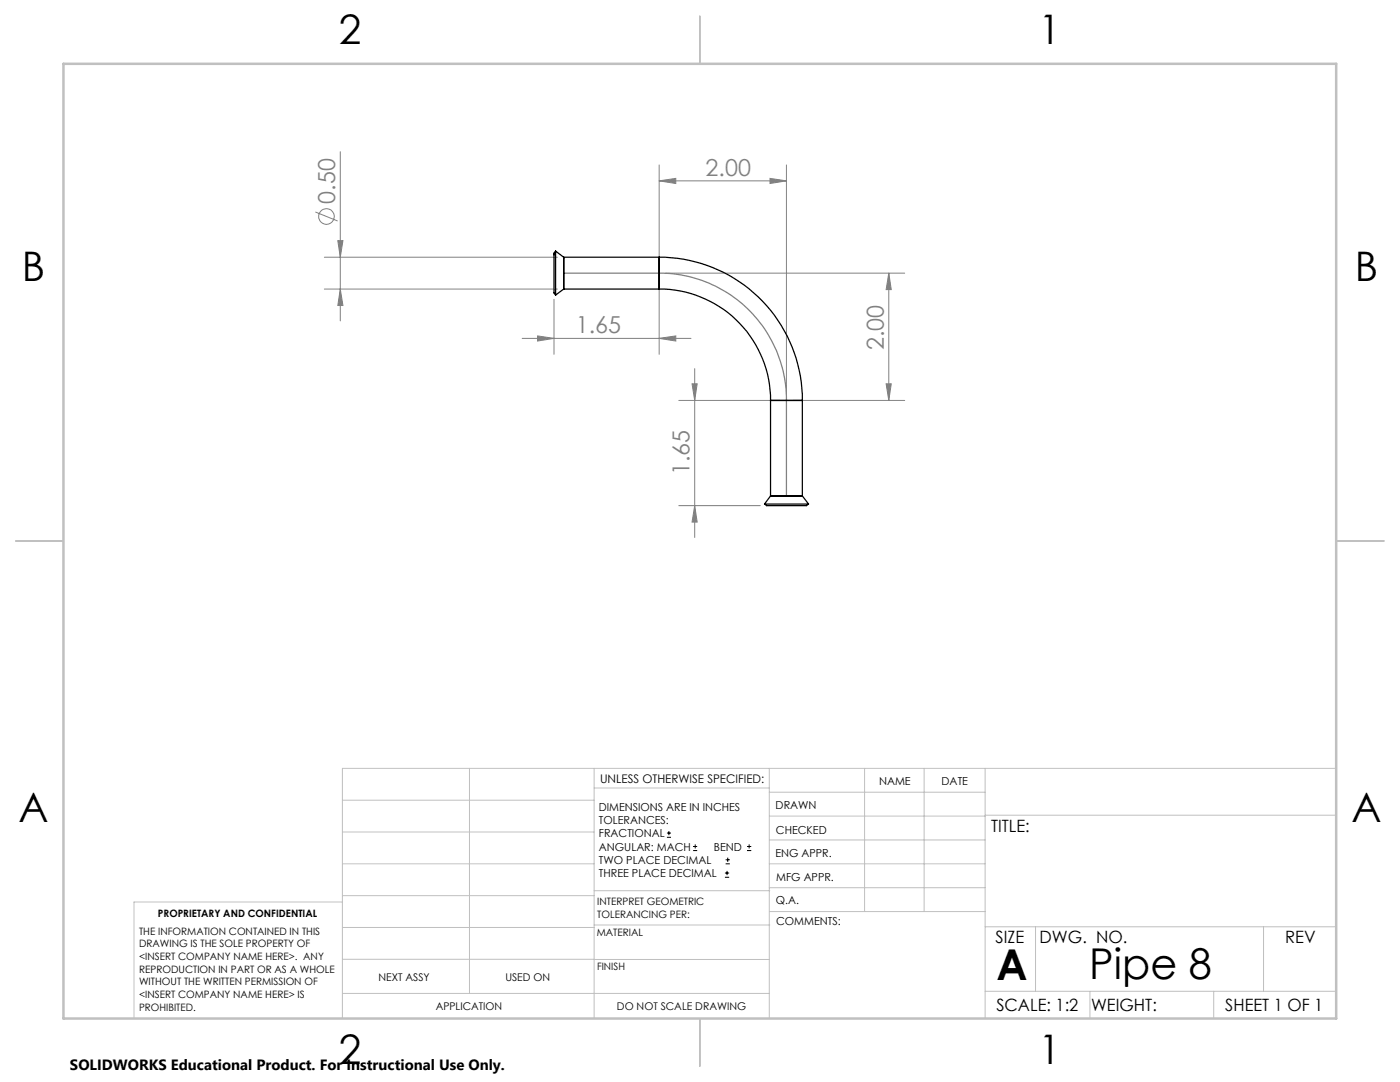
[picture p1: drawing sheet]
<svg xmlns="http://www.w3.org/2000/svg" width="279mm" height="216mm" viewBox="0 0 279 216" stroke-linecap="round" stroke-linejoin="round" font-family="sans-serif">
<g fill="none" stroke="#808080" stroke-width=".2">
<path d="M67.9 30.3v33.7M131.6 36.1l3.3-.5v1zM131.6 32.9v20.3M131.6 36.1h25.4M153.7 35.6l3.3 .5-3.3 .5zM157 32.9v45.7M62.9 42.3l4.5 1.8M64.7 51.3h46.5M64.7 57.7h46.5M67.4 48h1l-.5 3.3zM67.9 57.7l.5 3.3h-1zM110.6 59.7v11"/>
<path d="M131.6 55.8v14.9M132.8 54.5h47.8M177.4 54.5l.5 3.3h-1.1zM177.4 54.5v25.4M104.2 67.5h33.7M107.3 67l3.3 .5-3.3 .6zM131.6 67.5l3.3-.5v1.1zM135.5 79.9h20.2M138.1 76.6h1l-.5 3.3zM138.6 73.6v33.6M158.2 79.9h22.4M176.8 76.6h1.1l-.5 3.3z"/>
<path d="M135.5 100.9h16.2M138.6 100.9l.5 3.3h-1z"/>
<circle cx="65.1" cy="43.2" r="1.55"/>
</g>
<g fill="none" stroke="#000" stroke-width=".2">
<path d="M133.1 167.1h.8M133.1 166.2h.8M133.5 165.8v.9M138.3 169.7h.8M138.3 168.9h.8M138.7 168.5v.8M144.7 175h.8M144.7 174.2h.8M144.8 172.4h.9M144.8 171.6h.9M145.1 173.8v.8M145.2 171.1v.9"/>
<path d="M149.1 169.7h.8M149.1 168.9h.8M149.5 168.5v.8"/>
</g>
<path d="M112.5 54.5h19.1a25.3 25.3 0 0 1 25.4 25.4v19.1" fill="none" stroke="#808080" stroke-width=".25"/>
<g fill="none" stroke="#c0c0c0" stroke-width=".2">
<path d="M68.3 159.7h50.3M93.7 153.3v44.9M118.6 153.3v49.9M118.6 157.2h34.9M153.5 153.3v49.9M153.5 158.1h43.1M172.5 153.3v28.6M184.4 153.3v28.6M196.6 153.3v49.9M266.7 153.3h-198.4v49.9M68.3 178.7h50.3M68.3 172.4h50.3"/>
<path d="M68.3 166h50.3M68.3 180h-41.6v23.2M118.6 177.7h35M153.5 167.6h43.1M153.5 162.8h43.1M153.5 172.4h43.1M153.5 177.1h43.1M196.6 162.7h70.1M68.3 198.2h85.2M68.3 191.4l85.2 .1M68.3 185.1h50.3M118.6 184.6h35"/>
<path d="M153.6 181.9h43M196.6 197.8h70.1M196.6 184.9h70.1M206.7 184.9v12.9M217.5 197.8v5.4M242.2 197.8v5.4M252.2 184.9v12.9"/>
</g>
<path d="M139.7 3.2v9.5M3.1 107.9h9.6M266.7 107.9h9.5M139.7 203.2v9.6" fill="none" stroke="#c0c0c0" stroke-width=".25"/>
<path d="M12.7 12.7h254v190.5h-254z" fill="none" stroke="#c0c0c0" stroke-width=".5"/>
<g fill="#808080">
<path d="M131.6 36.1l3.3-.5v1zM153.7 35.6l3.3 .5-3.3 .5z"/>
<path d="M107.3 67l3.3 .5-3.3 .6zM131.6 67.5l3.3-.5v1.1z"/>
<path d="M67.4 48h1l-.5 3.3zM67.9 57.7l.5 3.3h-1zM177.4 54.5l.5 3.3h-1.1zM176.8 76.6h1.1l-.5 3.3zM138.1 76.6h1l-.5 3.3zM138.6 100.9l.5 3.3h-1z"/>
</g>
<g fill="none" stroke="#000" stroke-width=".25">
<path d="M110.9 50.1v8.8M110.9 50.1a2.72 2.72 0 0 0-.3 2.1v5.1a1.93 1.93 0 0 0 .3 1.6M110.9 50.1l1.6 1.2M112.5 51.3v6.4M112.5 57.7h19.1M112.5 51.3h19.1M112.5 57.7l-1.6 1.2M131.6 57.7a22.2 22.2 0 0 1 22.2 22.2M131.6 51.3a28.5 28.5 0 0 1 28.5 28.6M131.6 51.3v6.4M153.8 79.9h6.3M153.8 79.9v19.1"/>
<path d="M160.1 79.9v19.1M153.8 99h6.3M153.8 99l-1.2 1.6M160.1 99l1.3 1.6M152.6 100.6h8.8M152.6 100.6a2.76 2.76 0 0 0 2.1 .3h5a1.93 1.93 0 0 0 1.7-.3"/>
</g>
<g font-size="8.5">
<text x="198.9" y="195.5">A</text>
<text x="217.4" y="195.4">Pipe 8</text>
</g>
<g font-size="8.1">
<text x="67.6" y="8.9">2</text>
<text x="207.3" y="8.9">1</text>
<text x="4.4" y="56.1">B</text>
<text x="270.4" y="56.1">B</text>
<text x="3.7" y="164.1">A</text>
<text x="269.7" y="164.1">A</text>
<text x="67.6" y="212.4">2</text>
<text x="207.3" y="212.4">1</text>
</g>
<g font-size="4.7" fill="#808080">
<text x="140.8" y="35.1">2.00</text>
<text x="66.9" y="40.6" transform="rotate(-90 66.9 40.6)">0.50</text>
<text x="114.9" y="66.5">1.65</text>
<text x="176.4" y="69.9" transform="rotate(-90 176.4 69.9)">2.00</text>
<text x="137.6" y="94.8" transform="rotate(-90 137.6 94.8)">1.65</text>
</g>
<g font-size="3.4">
<text x="197.8" y="166">TITLE:</text>
<text x="198.7" y="188.1">SIZE</text>
<text x="207.5" y="188.1">DWG. NO.</text>
<text x="256.5" y="188.2">REV</text>
<text x="198.8" y="201.7">SCALE: 1:2</text>
<text x="217.7" y="201.8">WEIGHT:</text>
<text x="244.5" y="201.7">SHEET 1 OF 1</text>
</g>
<text font-size="3" x="14" y="213.5">SOLIDWORKS Educational Product. For Instructional Use Only.</text>
<text font-size="2.4" x="119.8" y="156.2">UNLESS OTHERWISE SPECIFIED:</text>
<g font-size="2.2">
<text x="119.5" y="161.8">DIMENSIONS ARE IN INCHES</text>
<text x="154.8" y="161.4">DRAWN</text>
<text x="175.4" y="156.6">NAME</text>
<text x="187.9" y="156.7">DATE</text>
<text x="119.5" y="164.4">TOLERANCES:</text>
<text x="119.5" y="167.1">FRACTIONAL</text>
<text x="154.9" y="166.3">CHECKED</text>
<text x="119.5" y="169.7">ANGULAR: MACH</text>
<text x="119.5" y="172.4">TWO PLACE DECIMAL</text>
<text x="142.5" y="169.7">BEND</text>
<text x="154.8" y="171">ENG APPR.</text>
<text x="119.5" y="175">THREE PLACE DECIMAL</text>
<text x="154.9" y="175.7">MFG APPR.</text>
<text x="154.9" y="180.4">Q.A.</text>
<text x="154.9" y="184.6">COMMENTS:</text>
</g>
<g font-size="2.1">
<text x="75.5" y="195.7">NEXT ASSY</text>
<text x="100.9" y="195.7">USED ON</text>
<text x="86.9" y="201.5">APPLICATION</text>
<text x="123.1" y="201.6">DO NOT SCALE DRAWING</text>
</g>
<g font-size="2">
<text x="31.5" y="182.9">PROPRIETARY AND CONFIDENTIAL</text>
<text x="119.2" y="180.6">INTERPRET GEOMETRIC</text>
<text x="119.2" y="183.1">TOLERANCING PER:</text>
<text x="27.8" y="186.5">THE INFORMATION CONTAINED IN THIS</text>
<text x="27.8" y="189">DRAWING IS THE SOLE PROPERTY OF</text>
<text x="27.8" y="191.6">&lt;INSERT COMPANY NAME HERE&gt;. ANY</text>
<text x="119.1" y="186.7">MATERIAL</text>
<text x="27.8" y="194.1">REPRODUCTION IN PART OR AS A WHOLE</text>
<text x="27.8" y="196.6">WITHOUT THE WRITTEN PERMISSION OF</text>
<text x="119.1" y="193.5">FINISH</text>
<text x="27.8" y="199.1">&lt;INSERT COMPANY NAME HERE&gt; IS</text>
<text x="27.8" y="201.7">PROHIBITED.</text>
</g>
</svg>
